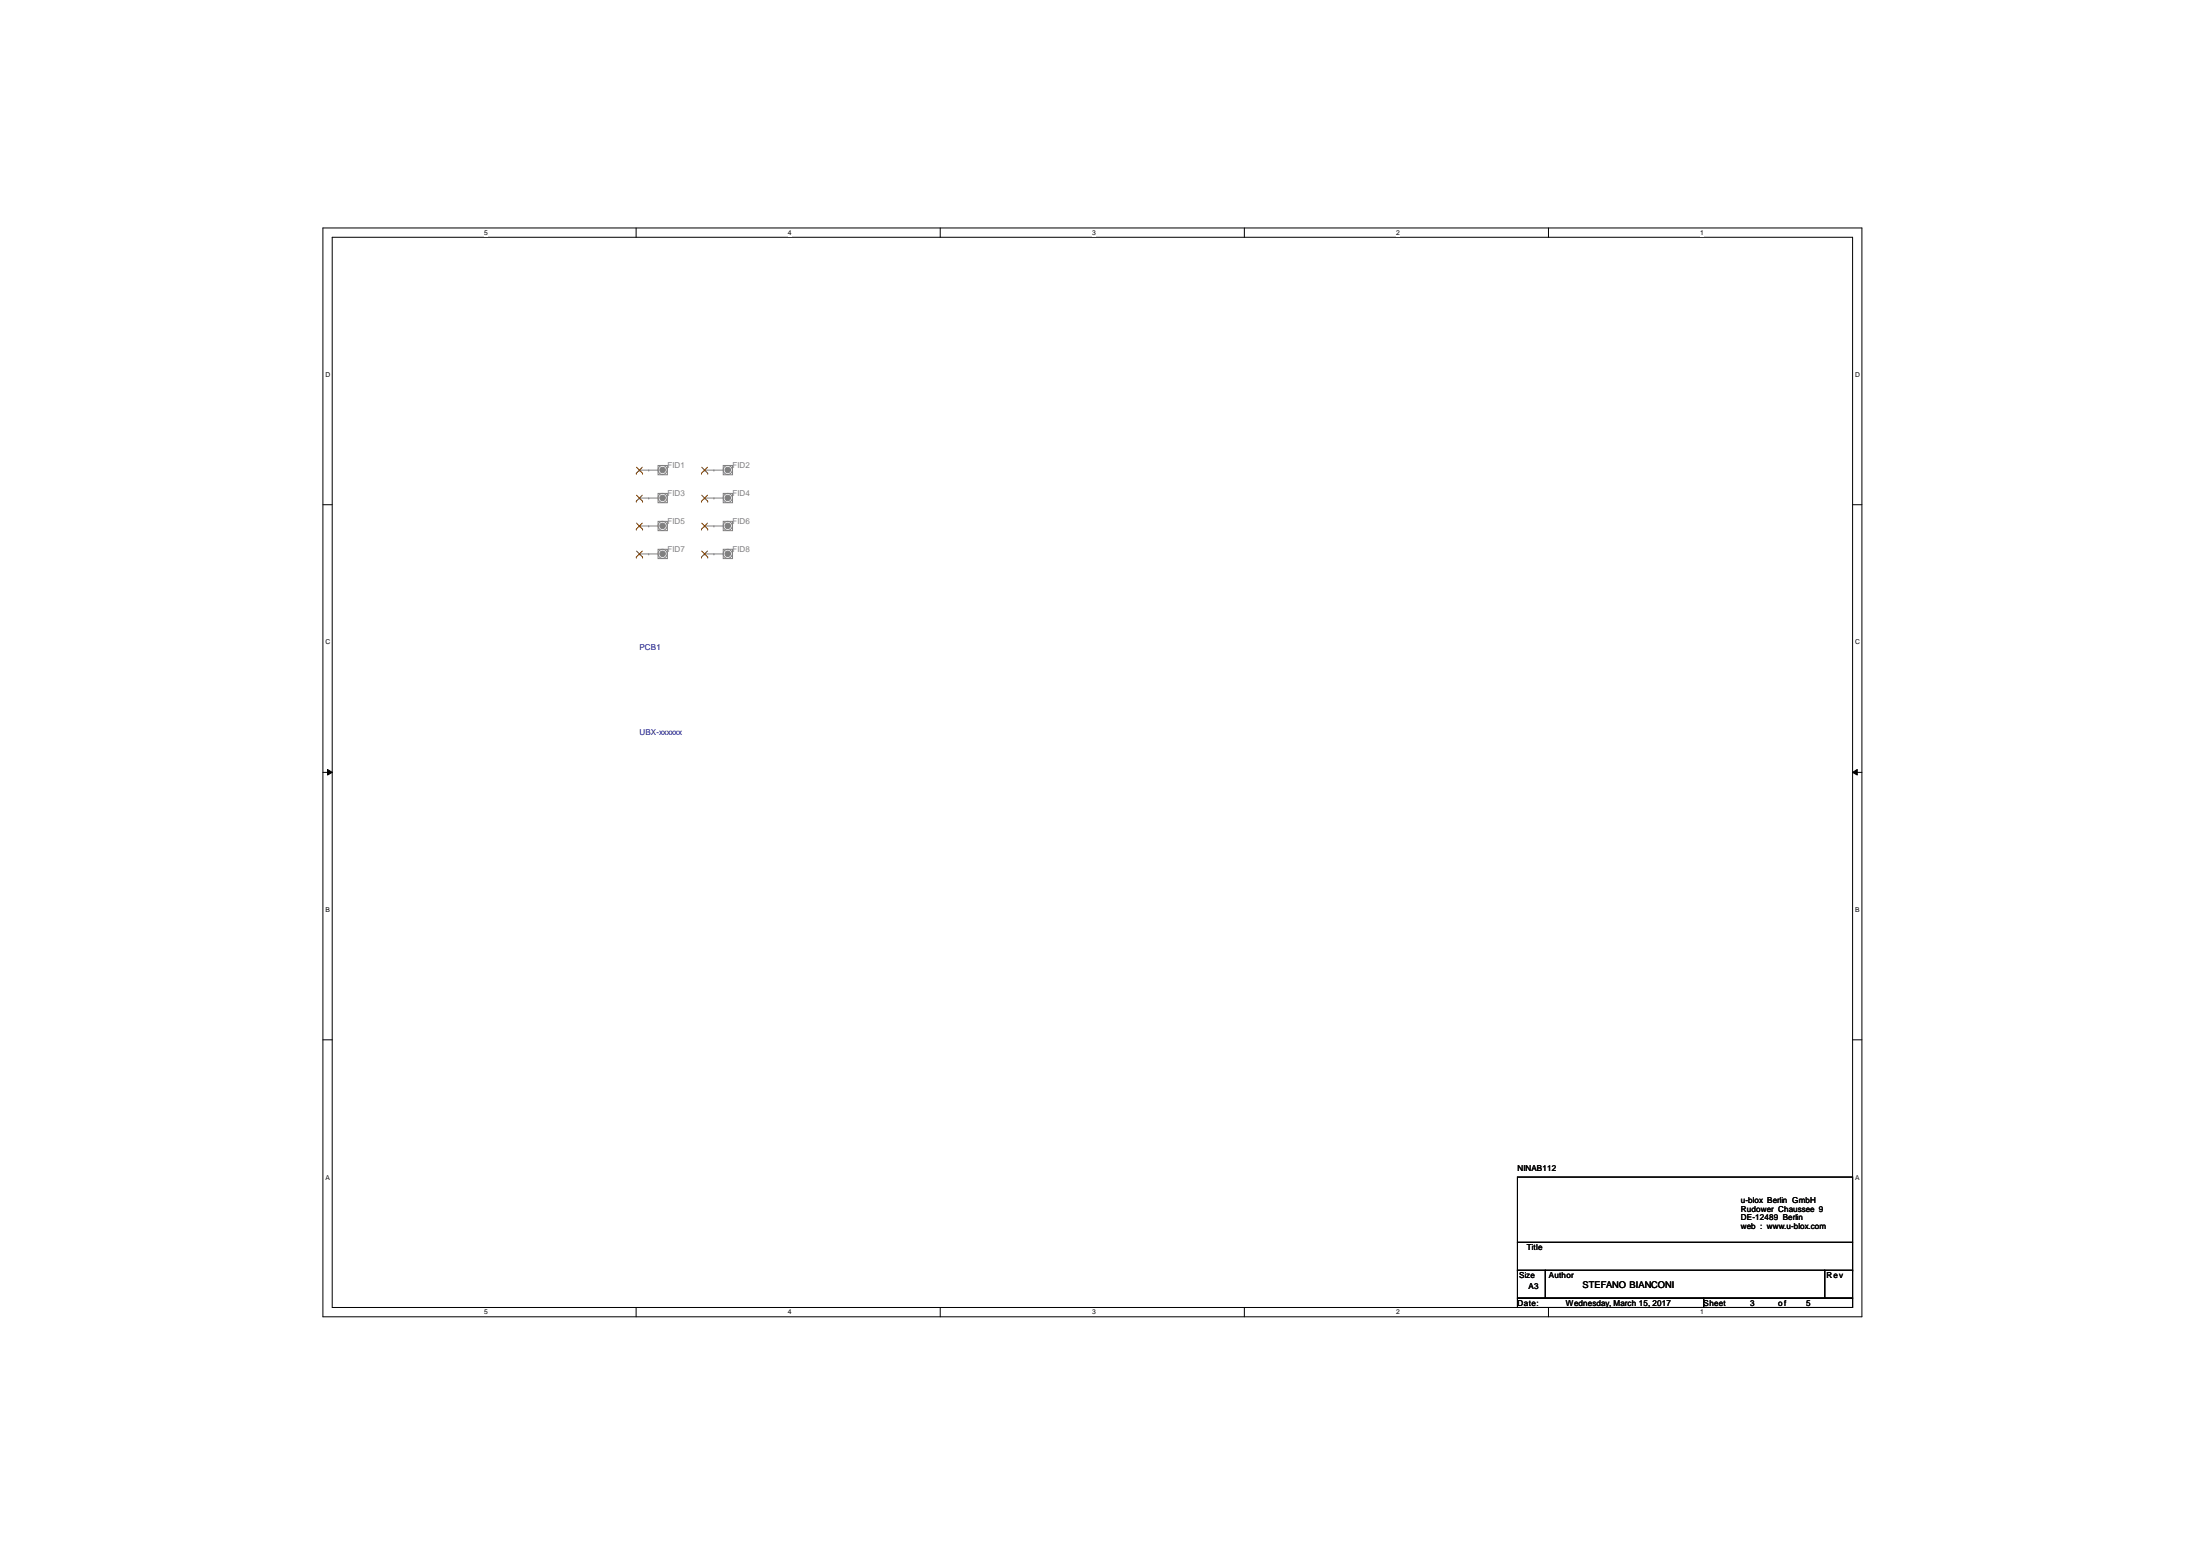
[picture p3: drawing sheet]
<svg xmlns="http://www.w3.org/2000/svg" width="420mm" height="297mm" viewBox="0 0 420 297" stroke-linecap="round" stroke-linejoin="round" font-family="sans-serif">
<path d="M61.7 43.5h293.9v207.9h-293.9zM63.4 45.3h290.4v204.3h-290.4z" fill="none" stroke="#000" stroke-width=".19"/>
<g fill="#fff">
<path d="M92.4 43.7h.7v1.4h-.7z"/>
<path d="M92.4 249.8h.7v1.4h-.7z"/>
</g>
<path d="M121.5 43.5v1.8M121.5 249.6v1.8" fill="none" stroke="#000" stroke-width=".19"/>
<g fill="#fff">
<path d="M150.5 43.7h.7v1.4h-.7z"/>
<path d="M150.5 249.8h.7v1.4h-.7z"/>
</g>
<path d="M179.6 43.5v1.8M179.6 249.6v1.8" fill="none" stroke="#000" stroke-width=".19"/>
<g fill="#fff">
<path d="M208.6 43.7h.6v1.4h-.6z"/>
<path d="M208.6 249.8h.6v1.4h-.6z"/>
</g>
<path d="M237.6 43.5v1.8M237.6 249.6v1.8" fill="none" stroke="#000" stroke-width=".19"/>
<g fill="#fff">
<path d="M266.6 43.7h.7v1.4h-.7z"/>
<path d="M266.6 249.8h.7v1.4h-.7z"/>
</g>
<path d="M295.7 43.5v1.8M295.7 249.6v1.8" fill="none" stroke="#000" stroke-width=".19"/>
<g fill="#fff">
<path d="M324.7 43.7h.7v1.4h-.7z"/>
<path d="M324.7 249.8h.7v1.4h-.7z"/>
<path d="M62.1 70.8h.9v1.4h-.9z"/>
<path d="M354.3 70.8h.9v1.4h-.9z"/>
<path d="M62.1 121.9h.9v1.4h-.9z"/>
<path d="M354.3 121.9h.9v1.4h-.9z"/>
</g>
<path d="M61.7 96.4h1.7M353.8 96.4h1.8" fill="none" stroke="#000" stroke-width=".19"/>
<g fill="#fff">
<path d="M62.1 173h.8v1.4h-.8z"/>
<path d="M354.3 173h.8v1.4h-.8z"/>
</g>
<path d="M61.7 147.4h1.7M62.6 146.9l.8 .5-.8 .6zM353.8 147.4l.9-.5v1.1zM353.8 147.4h1.8" fill="none" stroke="#000" stroke-width=".19"/>
<path d="M62.6 146.9l.8 .5-.8 .6zM353.8 147.4l.9-.5v1.1z" fill="#000"/>
<g fill="#fff">
<path d="M62.1 224h.8v1.4h-.8z"/>
<path d="M354.3 224h.8v1.4h-.8z"/>
</g>
<path d="M61.7 198.5h1.7M353.8 198.5h1.8M289.8 224.7h64v12.5h-64zM289.8 237.2v5.3M353.8 237.2v5.3M289.8 242.5h5.3v5.3h-5.3zM289.8 247.8h35.6v1.8h-35.6zM289.8 242.5h.1M295.1 242.5h53.4v5.3h-53.4zM325.4 247.8h28.4v1.8h-28.4zM348.5 242.5h5.3v5.3h-5.3zM353.8 242.5h.1" fill="none" stroke="#000" stroke-width=".19"/>
<g fill="none" stroke="#808080" stroke-width=".19">
<path d="M125.7 88.9h1.8v1.7h-1.8z"/>
<circle cx="126.5" cy="89.7" r=".87"/>
</g>
<circle cx="126.5" cy="89.7" r=".54" fill="#808080"/>
<g fill="none" stroke="#808080" stroke-width=".19">
<path d="M122.1 89.7h.1M122.1 89.7h3.6M123.9 89.7h.1M125.7 94.2h1.8v1.8h-1.8z"/>
<circle cx="126.5" cy="89.7" r=".54"/>
<circle cx="126.5" cy="95.1" r=".87"/>
</g>
<path d="M121.5 90.3h.1M121.6 89.2l1.1 1.1M122.7 89.2l-1.2 1.1M122.7 90.3h.1" fill="none" stroke="#804000" stroke-width=".19"/>
<circle cx="126.5" cy="95.1" r=".54" fill="#808080"/>
<g fill="none" stroke="#808080" stroke-width=".19">
<path d="M122.1 95.1h.1M122.1 95.1h3.6M123.9 95.1h.1M125.7 99.5h1.8v1.8h-1.8z"/>
<circle cx="126.5" cy="95.1" r=".54"/>
<circle cx="126.5" cy="100.4" r=".87"/>
</g>
<path d="M121.5 95.7h.1M121.6 94.5l1.1 1.2M122.7 94.5l-1.2 1.2M122.7 95.7h.1" fill="none" stroke="#804000" stroke-width=".19"/>
<circle cx="126.5" cy="100.4" r=".54" fill="#808080"/>
<g fill="none" stroke="#808080" stroke-width=".19">
<path d="M122.1 100.4h.1M122.1 100.4h3.6M123.9 100.4h.1M125.7 104.9h1.8v1.7h-1.8z"/>
<circle cx="126.5" cy="100.4" r=".54"/>
<circle cx="126.5" cy="105.7" r=".87"/>
</g>
<path d="M121.6 99.9l1.1 1.1M122.7 99.9l-1.2 1.1M121.5 101h.1M122.7 101h.1" fill="none" stroke="#804000" stroke-width=".19"/>
<circle cx="126.5" cy="105.7" r=".54" fill="#808080"/>
<g fill="none" stroke="#808080" stroke-width=".19">
<path d="M138.1 88.9h1.8v1.7h-1.8zM122.1 105.7h.1M122.1 105.7h3.6M123.9 105.7h.1"/>
<circle cx="139" cy="89.7" r=".87"/>
<circle cx="126.5" cy="105.7" r=".54"/>
</g>
<path d="M121.5 106.3h.1M121.6 105.2l1.1 1.1M122.7 105.2l-1.2 1.1M122.7 106.3h.1" fill="none" stroke="#804000" stroke-width=".19"/>
<circle cx="139" cy="89.7" r=".54" fill="#808080"/>
<g fill="none" stroke="#808080" stroke-width=".19">
<path d="M134.6 89.7h.1M134.6 89.7h3.5M136.3 89.7h.1M138.1 94.2h1.8v1.8h-1.8z"/>
<circle cx="139" cy="89.7" r=".54"/>
<circle cx="139" cy="95.1" r=".87"/>
</g>
<path d="M134 90.3h.1M134 89.2l1.2 1.1M135.1 89.2l-1.1 1.1M135.2 90.3h.1" fill="none" stroke="#804000" stroke-width=".19"/>
<circle cx="139" cy="95.1" r=".54" fill="#808080"/>
<g fill="none" stroke="#808080" stroke-width=".19">
<path d="M134.6 95.1h.1M134.6 95.1h3.5M136.3 95.1h.1M138.1 99.5h1.8v1.8h-1.8z"/>
<circle cx="139" cy="95.1" r=".54"/>
<circle cx="139" cy="100.4" r=".87"/>
</g>
<path d="M134 95.7h.1M134 94.5l1.2 1.2M135.1 94.5l-1.1 1.2M135.2 95.7h.1" fill="none" stroke="#804000" stroke-width=".19"/>
<circle cx="139" cy="100.4" r=".54" fill="#808080"/>
<g fill="none" stroke="#808080" stroke-width=".19">
<path d="M134.6 100.4h.1M134.6 100.4h3.5M136.3 100.4h.1M138.1 104.9h1.8v1.7h-1.8z"/>
<circle cx="139" cy="100.4" r=".54"/>
<circle cx="139" cy="105.7" r=".87"/>
</g>
<path d="M134 99.9l1.2 1.1M135.1 99.9l-1.1 1.1M134 101h.1M135.2 101h.1" fill="none" stroke="#804000" stroke-width=".19"/>
<circle cx="139" cy="105.7" r=".54" fill="#808080"/>
<g fill="none" stroke="#808080" stroke-width=".19">
<path d="M134.6 105.7h.1M134.6 105.7h3.5M136.3 105.7h.1"/>
<circle cx="139" cy="105.7" r=".54"/>
</g>
<path d="M134 106.3h.1M134 105.2l1.2 1.1M135.1 105.2l-1.1 1.1M135.2 106.3h.1" fill="none" stroke="#804000" stroke-width=".19"/>
<text font-size="1.8" x="302.2" y="245.9">STEFANO BIANCONI</text>
<g font-size="1.6" fill="#808080">
<text x="127.5" y="89.4">FID1</text>
<text x="139.9" y="89.4">FID2</text>
<text x="127.5" y="94.7">FID3</text>
<text x="139.9" y="94.7">FID4</text>
<text x="127.5" y="100.1">FID5</text>
<text x="139.9" y="100.1">FID6</text>
<text x="127.5" y="105.4">FID7</text>
<text x="139.9" y="105.4">FID8</text>
</g>
<g font-size="1.6" fill="#000080">
<text x="122.1" y="124.1">PCB1</text>
<text x="122.1" y="140.3">UBX-xxxxxx</text>
</g>
<g font-size="1.6">
<text x="289.8" y="223.5">NINAB112</text>
<text x="332.5" y="229.7">u-blox Berlin GmbH</text>
<text x="332.5" y="231.3">Rudower Chaussee 9</text>
<text x="332.5" y="232.9">DE-12489 Berlin</text>
<text x="291.6" y="238.6">Title</text>
<text x="332.5" y="234.5">web : www.u-blox.com</text>
<text x="290.1" y="243.9">Size</text>
<text x="295.8" y="243.9">Author</text>
<text x="348.8" y="243.9">Rev</text>
<text x="289.8" y="249.3">Date:</text>
<text x="291.9" y="246">A3</text>
<text x="299" y="249.3">Wednesday, March 15, 2017</text>
<text x="325.4" y="249.3">Sheet</text>
<text x="334.3" y="249.3">3</text>
<text x="339.6" y="249.3">o f</text>
<text x="344.9" y="249.3">5</text>
</g>
<g font-size="1.3">
<text x="92.4" y="44.8">5</text>
<text x="150.5" y="44.8">4</text>
<text x="208.6" y="44.8">3</text>
<text x="266.6" y="44.8">2</text>
<text x="324.7" y="44.8">1</text>
<text x="62.1" y="72">D</text>
<text x="354.3" y="72">D</text>
<text x="62.1" y="123">C</text>
<text x="354.3" y="123">C</text>
<text x="62.1" y="174.1">B</text>
<text x="354.3" y="174.1">B</text>
<text x="62.1" y="225.2">A</text>
<text x="354.3" y="225.2">A</text>
<text x="92.4" y="250.9">5</text>
<text x="150.5" y="250.9">4</text>
<text x="208.6" y="250.9">3</text>
<text x="266.6" y="250.9">2</text>
<text x="324.7" y="250.9">1</text>
</g>
</svg>
